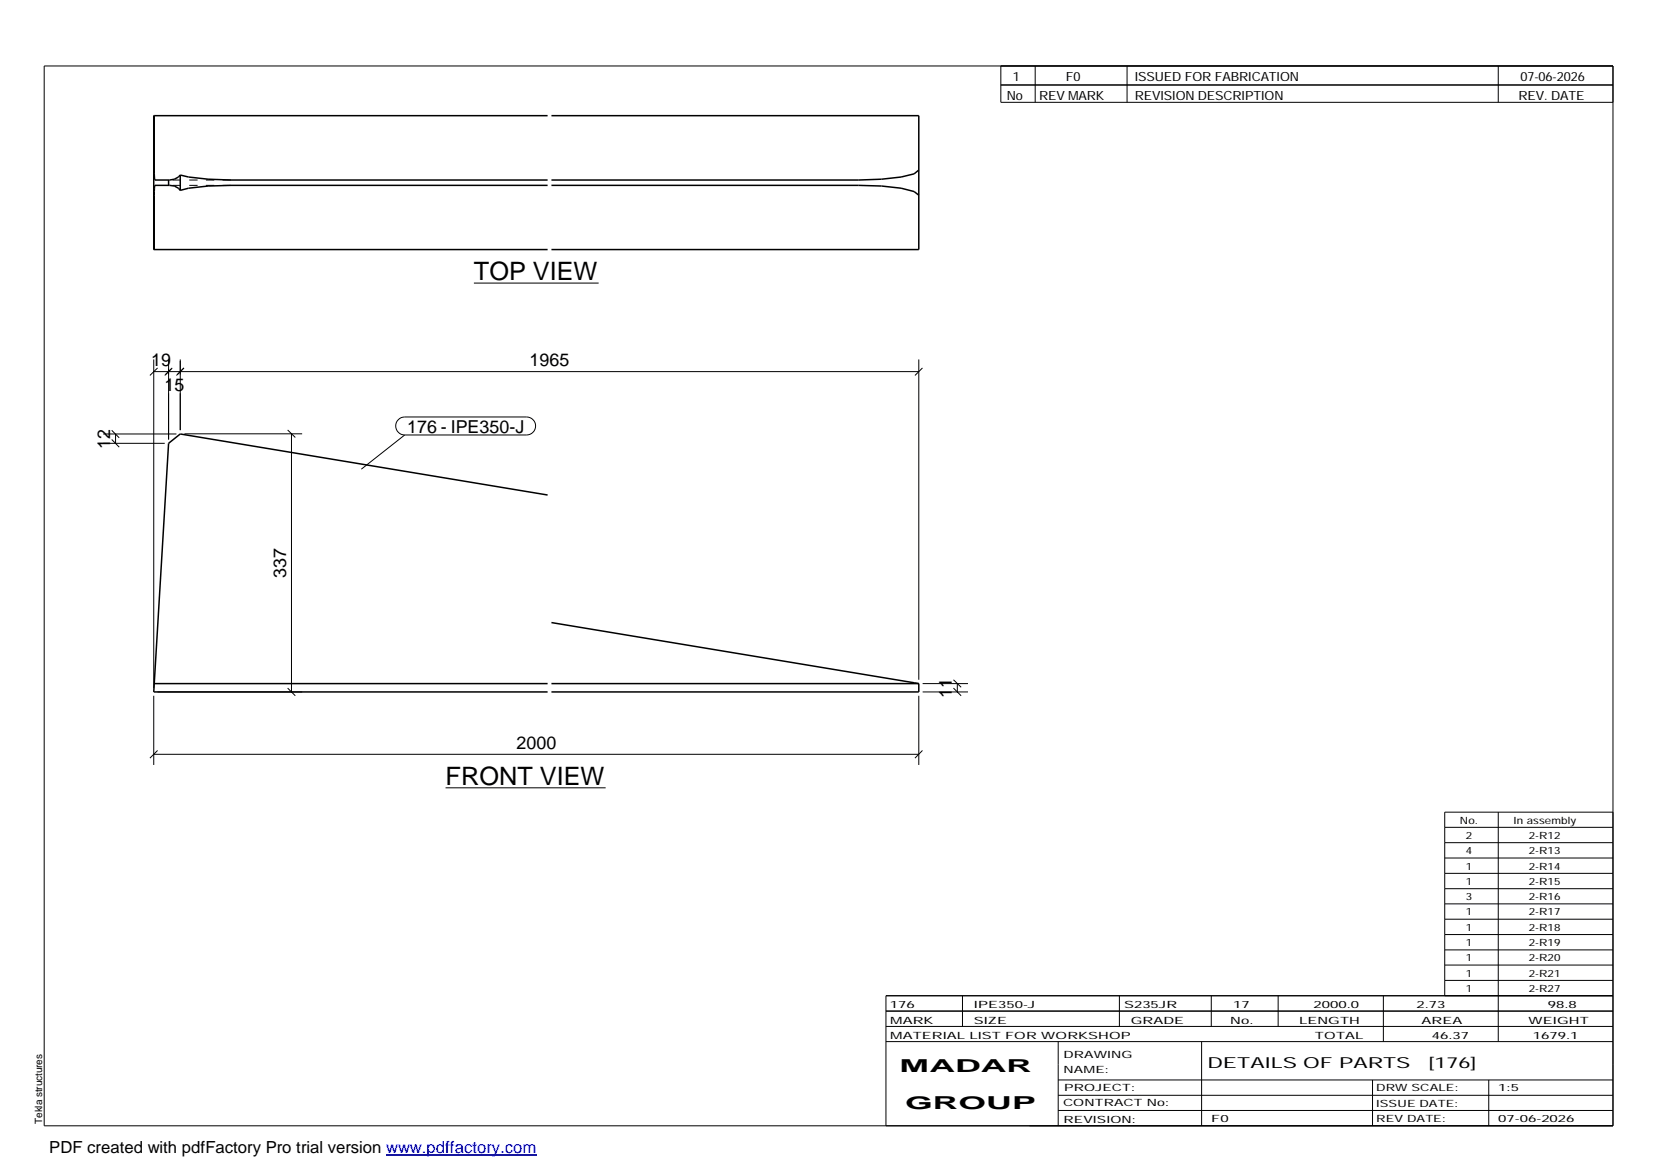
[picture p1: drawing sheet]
<svg xmlns="http://www.w3.org/2000/svg" width="420mm" height="297mm" viewBox="0 0 420 297" stroke-linecap="round" stroke-linejoin="round" font-family="sans-serif">
<g fill="none" stroke="#000" stroke-width=".38">
<path d="M39.2 29.4v14.7l.1 1.6h3.8l1.2-.2 1-.6 .5-.5M139 29.4h-100v34h100M140 29.4h93.3v34h-93.3M42.8 45.7v1.4M45.8 44.4v3.9M45.8 48.3l-.5-.5-1-.6-1.2-.1h-3.8l-.1 .1v16.2M45.8 44.4l2.1 .5 4.9 .6 5.8 .2h80.4M139 47.1h-80.4l-5.8 .1-4.9 .6-2.1 .5M140 47.1h78l5.8 .1 5 .6 3.3 .8 1.2 1M233.3 43.2l-1.2 .9-3.3 .8-5 .6-5.8 .2h-78M139 125.7l-93.2-15.5-3 2.4-3.8 63.1h100M140 158.1l93.3 15.5"/>
<path d="M39.2 173.6h99.8M140 173.6h93.3M233.3 173.6v2.1h-93.3"/>
</g>
<path d="M39 29.4h.2M58.6 47.1h-15.5M58.6 45.7h-15.5M39 63.4h.2" fill="none" stroke="#000" stroke-width=".25" stroke-dasharray="2.1 2.1" stroke-linecap="butt"/>
<g fill="none" stroke="#000" stroke-width=".25">
<path d="M11.2 16.7h398.3v269.1h-398.3zM254.1 16.7v9.3h155.4M262.8 16.7v9.3M286.1 16.7v9.3M380.4 16.7v9.3M254.1 21.6h155.4M120.3 71.9h31.7M39 91.3v83.4M39 94.3h194.3M40 93.4l-1.9 1.9M42.8 91.3v20.3M43.5 93.6l-1.7 1.7"/>
<path d="M43.7 93.4l-1.7 1.7M45.8 91.3v17.9M46.7 93.4l-1.9 1.9M233.3 91.3v81.3M234.2 93.4l-1.9 1.9M26.2 112.6h15.6M26.2 110.2h18.6M28.4 111.6l1.9 1.9M28.4 109.2l1.9 2M29.3 110.2v2.4M46.8 110.1h29.9M73 109.2l2 1.9"/>
<path d="M74 110.1v65.6M101.1 106.5l.8-.5 .8-.1h31a2.29 2.29 0 0 1 2.3 2.2 2.29 2.29 0 0 1-2.3 2.3h-31a2.28 2.28 0 0 1-2.1-1.4 2.28 2.28 0 0 1 .5-2.5zM102.7 110.4l-11 8.7M39 176.6v17.6M40 175.7h36.7M73 174.7l2 1.9M233.3 176.6v17.6M234.2 175.7h11.5M234.2 173.6h11.5M242.1 174.7l1.9 1.9M242.1 172.6l1.9 1.9M243 173.6v2.1"/>
<path d="M39 191.5h194.3M40 190.5l-1.9 2M234.2 190.5l-1.9 2M113.1 200h40.7M366.8 210h42.7M366.8 213.9h42.7M366.8 217.8h42.7M380.4 206.2v58.2M409.5 206.2h-42.7v46.6M366.8 221.7h42.7M366.8 225.6h42.7M366.8 229.5h42.7"/>
<path d="M366.8 233.4h42.7M366.8 237.3h42.7M224.9 256.7h184.6M244.3 252.8v7.8M284.2 252.8v7.8M307.5 252.8v7.8M324.5 252.8v7.8M351.2 252.8v11.6M366.8 241.2h42.7M366.8 245h42.7M366.8 248.9h42.7M409.5 252.8h-184.6v33"/>
<path d="M224.9 264.4h184.6M224.9 260.6h184.6M268.6 264.4v21.4M268.6 274.2h140.9M268.6 278.1h140.9M305.1 264.4v21.4M348.4 274.2v11.6M378 274.2v11.6M268.6 281.9h140.9"/>
</g>
<path d="M98 293.3h38.2" fill="none" stroke="#00f" stroke-width=".3"/>
<g font-size="6.4">
<text x="120.3" y="71.1">TOP VIEW</text>
<text x="113.1" y="199.3">FRONT VIEW</text>
</g>
<g font-size="4.5">
<text x="38.4" y="92.9">19</text>
<text x="134.5" y="92.9">1965</text>
<text x="41.7" y="99.2">15</text>
<text x="27.9" y="113.9" transform="rotate(-90 27.9 113.9)">12</text>
<text x="103.3" y="109.8">176 - IPE350-J</text>
<text x="72.6" y="146.7" transform="rotate(-90 72.6 146.7)">337</text>
<text x="241.7" y="177.1" transform="rotate(-90 241.7 177.1)">11</text>
<text x="131.1" y="190.1">2000</text>
<text x="228.4" y="272.3">MADAR</text>
<text x="229.8" y="281.6">GROUP</text>
</g>
<text font-size="4.2" x="12.5" y="292.7">PDF created with pdfFactory Pro trial version www.pdffactory.com</text>
<g font-size="3.9">
<text x="306.5" y="271.3">DETAILS OF PARTS</text>
<text x="362.7" y="271.3">[176]</text>
</g>
<g font-size="3.2">
<text x="257.1" y="20.5">1</text>
<text x="270.6" y="20.5">F0</text>
<text x="288.1" y="20.5">ISSUED FOR FABRICATION</text>
<text x="386" y="20.5">07-06-2026</text>
<text x="255.6" y="25.5">No</text>
<text x="263.8" y="25.5">REV MARK</text>
<text x="288.1" y="25.5">REVISION DESCRIPTION</text>
<text x="385.5" y="25.5">REV. DATE</text>
</g>
<g font-size="2.5">
<text x="370.6" y="209.1">No.</text>
<text x="384.3" y="209.1">In assembly</text>
<text x="372.1" y="213">2</text>
<text x="388.1" y="213">2-R12</text>
<text x="372.1" y="216.9">4</text>
<text x="372.1" y="220.8">1</text>
<text x="388.1" y="216.9">2-R13</text>
<text x="388.1" y="220.8">2-R14</text>
<text x="372.1" y="224.6">1</text>
<text x="388.1" y="224.6">2-R15</text>
<text x="372.1" y="228.5">3</text>
<text x="372.1" y="232.4">1</text>
<text x="388.1" y="228.5">2-R16</text>
<text x="388.1" y="232.4">2-R17</text>
<text x="372.1" y="236.3">1</text>
<text x="388.1" y="236.3">2-R18</text>
<text x="372.1" y="240.2">1</text>
<text x="372.1" y="244.1">1</text>
<text x="388.1" y="240.2">2-R19</text>
<text x="388.1" y="244.1">2-R20</text>
<text x="372.1" y="247.9">1</text>
<text x="372.1" y="251.8">1</text>
<text x="388.1" y="247.9">2-R21</text>
<text x="388.1" y="251.8">2-R27</text>
<text x="225.9" y="255.9">176</text>
<text x="247.3" y="255.9">IPE350-J</text>
<text x="285.4" y="255.9">S235JR</text>
<text x="313.1" y="255.9">17</text>
<text x="333.5" y="255.9">2000.0</text>
<text x="359.6" y="255.9">2.73</text>
<text x="392.9" y="255.9">98.8</text>
<text x="226" y="263.7">MATERIAL LIST FOR WORKSHOP</text>
<text x="226" y="259.9">MARK</text>
<text x="247.2" y="259.9">SIZE</text>
<text x="287.1" y="259.9">GRADE</text>
<text x="312.3" y="259.9">No.</text>
<text x="329.8" y="259.9">LENGTH</text>
<text x="333.8" y="263.7">TOTAL</text>
<text x="360.9" y="259.9">AREA</text>
<text x="363.5" y="263.7">46.37</text>
<text x="388.1" y="259.9">WEIGHT</text>
<text x="389.2" y="263.7">1679.1</text>
<text x="270" y="268.5">DRAWING</text>
<text x="270" y="272.5">NAME:</text>
<text x="269.9" y="280.9">CONTRACT No:</text>
<text x="270.2" y="277">PROJECT:</text>
<text x="349.4" y="277.1">DRW SCALE:</text>
<text x="349.4" y="281">ISSUE DATE:</text>
<text x="380.4" y="277.1">1:5</text>
<text x="10.7" y="285.4" transform="rotate(-90 10.7 285.4)">Tekla structures</text>
<text x="270" y="285">REVISION:</text>
<text x="307.5" y="284.8">F0</text>
<text x="349.4" y="284.8">REV DATE:</text>
<text x="380.4" y="284.8">07-06-2026</text>
</g>
</svg>
